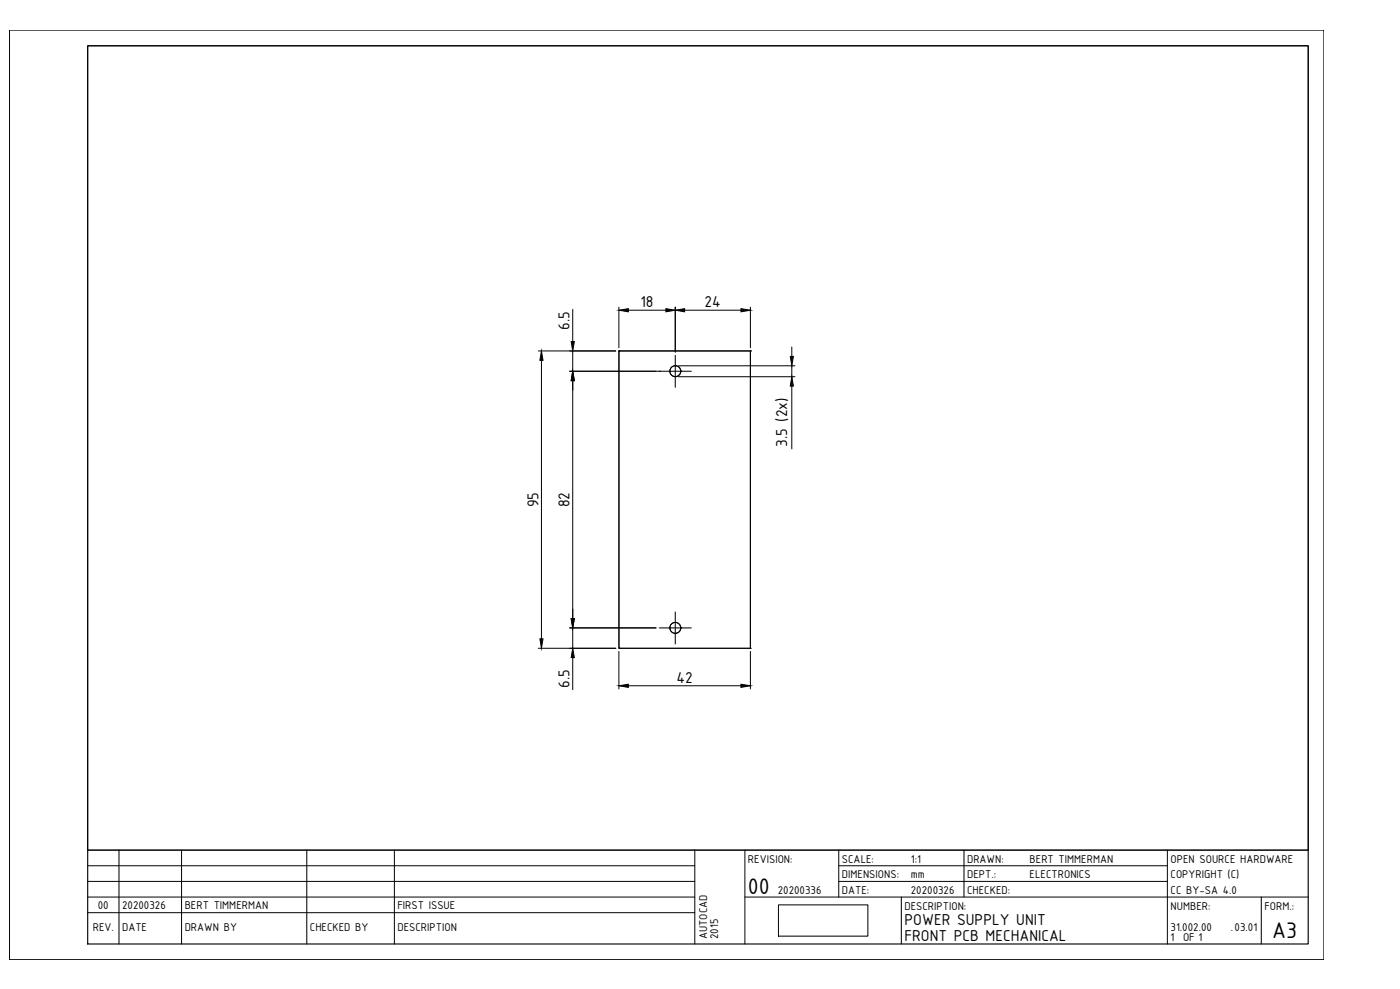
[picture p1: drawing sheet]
<svg xmlns="http://www.w3.org/2000/svg" width="841mm" height="594mm" viewBox="0 0 841 594" stroke-linecap="round" stroke-linejoin="round" font-family="sans-serif">
<!-- layer: GENERAL -->
<path d="M53 28h733v483h-733zM406 213v20M396 223h19M396 377h19M406 368v19" fill="none" stroke="#000" stroke-width=".6"/>
<!-- layer: FRONT_PCB -->
<g fill="none" stroke="#000" stroke-width=".6">
<path d="M372 211h79v178h-79z"/>
<circle cx="406" cy="223" r="3"/>
<circle cx="406" cy="377" r="3"/>
</g>
<g fill="#000">
<circle cx="372" cy="211" r=".2"/>
<circle cx="406" cy="220" r=".2"/>
<circle cx="451" cy="211" r=".2"/>
<circle cx="402" cy="223" r=".2"/>
<circle cx="406" cy="226" r=".2"/>
<circle cx="409" cy="223" r=".2"/>
<circle cx="402" cy="377" r=".2"/>
<circle cx="406" cy="374" r=".2"/>
<circle cx="409" cy="377" r=".2"/>
<circle cx="372" cy="389" r=".2"/>
<circle cx="406" cy="380" r=".2"/>
<circle cx="451" cy="389" r=".2"/>
</g>
<!-- layer: TITLEBLOCK -->
<g fill="none" stroke="#000" stroke-width=".6">
<path d="M6 18h789v558h-789zM53 511h733M71 511v56M109 511v56M184 511v56M237 511v56M417 511v56M447 511v56M504 511v28M579 511v28M701 511v56M53 539h364"/>
<path d="M53 529h364M53 520h364M447 539h339M504 529h197M504 520h197M541 539v28M758 539v28M53 548h364"/>
</g>
<path d="M53 28h733v539h-733z" fill="none" stroke="#000" stroke-width=".68"/>
<!-- layer: DIMENSIONS -->
<g fill="none" stroke="#000" stroke-width=".6">
<path d="M344 186v19M372 184v25M377 186h23M406 184v27M411 186h34M451 184v25M323 211h47M325 216v168M344 211v12M408 220h70M476 208v6M476 220v6"/>
<path d="M342 223h55M344 229v143M408 226h70M476 232v38M342 377h52M344 377v12M323 389h47M344 395v19M372 391v23M451 391v23M377 412h68"/>
</g>
<g fill="#000" stroke="#000" stroke-width=".6">
<path d="M372 186l5-1v2zM400 185l6 1-6 1zM406 186l5-1v2zM445 185l6 1-6 1zM325 211l1 5h-2zM343 205h2l-1 6zM475 214h2l-1 6zM344 223l1 6h-2zM476 226l1 6h-2zM343 372h2l-1 5zM324 384h2l-1 5zM344 389l1 6h-2z"/>
<path d="M372 412l5-1v2zM445 411l6 1-6 1z"/>
</g>
<!-- layer: 0 -->
<path d="M468 544h53v18h-53z" fill="none" stroke="#000" stroke-width=".6"/>
<g font-size="14.6">
<text x="449" y="537">00</text>
<text x="764" y="563">A3</text>
</g>
<g font-size="10.2">
<text x="385" y="184">18</text>
<text x="423" y="184">24</text>
<text x="342" y="198" transform="rotate(-90 342 198)">6.5</text>
<text x="473" y="268" transform="rotate(-90 473 268)">3.5 (2x)</text>
<text x="323" y="305" transform="rotate(-90 323 305)">95</text>
<text x="342" y="305" transform="rotate(-90 342 305)">82</text>
<text x="342" y="413" transform="rotate(-90 342 413)">6.5</text>
<text x="406" y="410">42</text>
<text x="543" y="556">POWER SUPPLY UNIT</text>
<text x="543" y="565">FRONT PCB MECHANICAL</text>
</g>
<g font-size="7.3">
<text x="449" y="518">REVISION:</text>
<text x="506" y="518">SCALE:</text>
<text x="547" y="518">1:1</text>
<text x="581" y="518">DRAWN:</text>
<text x="619" y="518">BERT TIMMERMAN</text>
<text x="703" y="518">OPEN SOURCE HARDWARE</text>
<text x="506" y="528">DIMENSIONS:</text>
<text x="547" y="528">mm</text>
<text x="581" y="528">DEPT.:</text>
<text x="619" y="528">ELECTRONICS</text>
<text x="703" y="528">COPYRIGHT (C)</text>
<text x="467" y="537">20200336</text>
<text x="506" y="537">DATE:</text>
<text x="547" y="537">20200326</text>
<text x="581" y="537">CHECKED:</text>
<text x="703" y="537">CC BY-SA 4.0</text>
<text x="59" y="546">00</text>
<text x="73" y="546">20200326</text>
<text x="111" y="546">BERT TIMMERMAN</text>
<text x="239" y="546">FIRST ISSUE</text>
<text x="543" y="546">DESCRIPTION:</text>
<text x="703" y="546">NUMBER:</text>
<text x="760" y="546">FORM.:</text>
<text x="56" y="560">REV.</text>
<text x="73" y="560">DATE</text>
<text x="111" y="560">DRAWN BY</text>
<text x="186" y="560">CHECKED BY</text>
<text x="239" y="560">DESCRIPTION</text>
<text x="703" y="559">31.002.00</text>
<text x="739" y="559">.03.01</text>
<text x="425" y="564" transform="rotate(-90 425 564)">AUTOCAD</text>
<text x="431" y="564" transform="rotate(-90 431 564)">2015</text>
<text x="703" y="565">1</text>
<text x="711" y="565">OF 1</text>
</g>
</svg>
